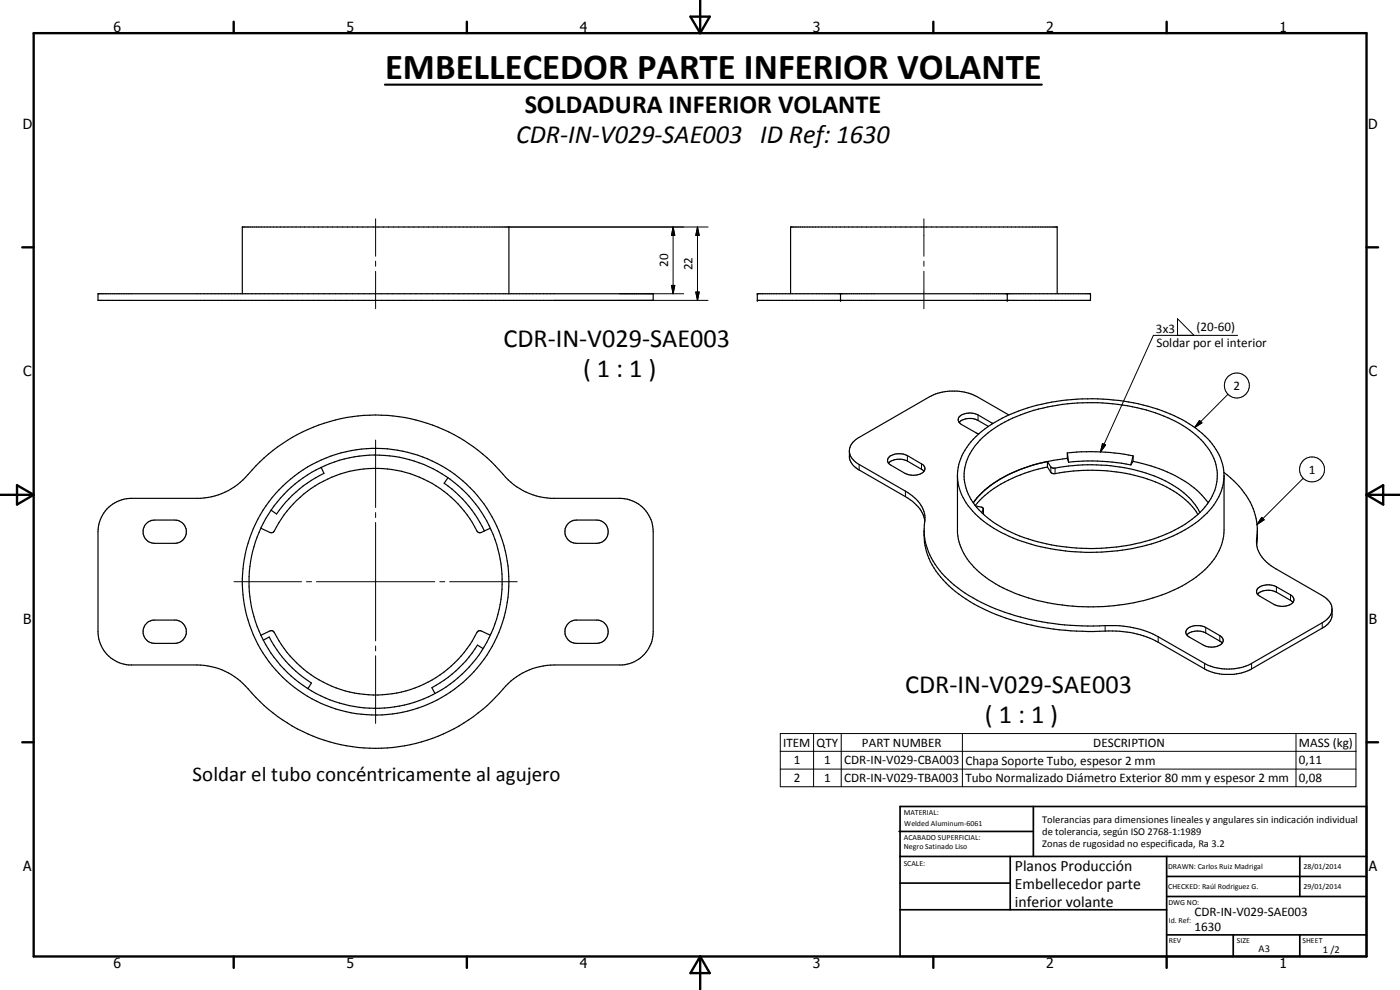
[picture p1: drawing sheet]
<svg xmlns="http://www.w3.org/2000/svg" width="420mm" height="297mm" viewBox="0 0 420 297" stroke-linecap="round" stroke-linejoin="round" font-family="sans-serif">
<g fill="none" stroke="#000" stroke-width=".35">
<path d="M29.4 88.1h166.6v2h-166.6zM72.7 88.1v-20h80v20M227.3 88.1h100v2h-100zM237.3 88.1v-20h80v20M252.3 88.1v2M302.3 88.1v2M254.9 135.5a5 5 0 0 0 2.9 3.9l13.9 8a9.8 9.8 0 0 1 5.9 8.5 19.8 19.8 0 0 0 6 17.1 50.9 50.9 0 0 0 24.2 12.5 80.9 80.9 0 0 0 23.9 2.2 29.5 29.5 0 0 1 15.9 3.4l13.9 8a15.5 15.5 0 0 0 14.1 0l21.2-12.2a5 5 0 0 0 2.9-3.9M266.6 137.4a5 5 0 0 1 5.7-.7l4.3 2.5a1.56 1.56 0 0 1 1 1.6 1.56 1.56 0 0 1-1.3 1.4 5.6 5.6 0 0 1-4.7-.2l-4.2-2.4a1.51 1.51 0 0 1-.8-2.2zM266.6 139a5 5 0 0 1 5.7-.7l5 3.1M287.9 126.7a5 5 0 0 1 5.6-.5l3.1 1.7M294.8 131.3a44.5 44.5 0 0 1 24-10 57.4 57.4 0 0 1 36.2 6.4 21 21 0 0 1 9.9 11.6 14.3 14.3 0 0 1-3.9 13.6 40.1 40.1 0 0 1-21.5 10.5 60.3 60.3 0 0 1-38.2-4.8 22.2 22.2 0 0 1-11.4-12.1 14.8 14.8 0 0 1 4.9-15.2zM298 127l-4.5-2.5a4.7 4.7 0 0 0-5.8 .9v1l.6 .8 5.4 3"/>
<path d="M302.8 124.5l-9.6-5.5a15.7 15.7 0 0 0-10.4-1.4l-2 .6-1.8 .8-21.2 12.2a5.1 5.1 0 0 0-2.9 3.9v2.2a5.3 5.3 0 0 0 2.9 3.7l13.9 8a10.2 10.2 0 0 1 5.9 7.3M314.4 138.5l1.2 1.8a2.67 2.67 0 0 0 2.4-.1 54.2 54.2 0 0 1 32.7 4.6 21.5 21.5 0 0 1 9.4 9M314.4 138.5v1.6M314.4 138.5l-4.2 1-5.2 1.9M320.3 137.5a48.6 48.6 0 0 0-23.2 8.3l-1.6 1.3M320.3 135.9l.4 2.8M320.3 135.9v1.6M320.3 137.5l.4 1.2M320.3 135.9a66.5 66.5 0 0 1 19.8 .9M320.7 138.7a61.3 61.3 0 0 1 18.7 .8M340.1 138.4a39.3 39.3 0 0 1 20.6 10.2l1.9 2.3M340.1 136.8l-.7 2.7"/>
<path d="M340.1 138.4l-.7 1.1M340.1 136.8v1.6M32.6 152.2a10.3 10.3 0 0 1 6.8-2.7h20.8a20.2 20.2 0 0 0 13.5-6.3 50.3 50.3 0 0 1 44.2-18.4 51 51 0 0 1 34.6 19.2 20.1 20.1 0 0 0 12.8 5.5h20.7a10 10 0 0 1 10 10v30a10 10 0 0 1-9.2 10h-20.5a20.6 20.6 0 0 0-16.4 8.5 50.1 50.1 0 0 1-76.2-2.1 19.8 19.8 0 0 0-14.6-6.4h-20.4a10 10 0 0 1-9.3-10v-30a10.3 10.3 0 0 1 3.2-7.3zM43.6 157.4l.7-.6 1.2-.7 6.9-.1a3.5 3.5 0 0 1 3.5 3.5 3.5 3.5 0 0 1-3.5 3.5h-6a3.5 3.5 0 0 1-3.1-1.9 3.5 3.5 0 0 1 .3-3.7zM78.3 158.5l2.7 1.3 1.1-.2a34.2 34.2 0 0 1 30.6-19.1 34.2 34.2 0 0 1 30.7 19.1l.6 .3 1.4-.6M81.4 153.1a37.9 37.9 0 0 0-2.4 39M81.4 153.1a38 38 0 0 1 57.6-6 38 38 0 0 1-3.5 57.8 38 38 0 0 1-56.5-12.8M96.4 140.2l.8 1.8a36.2 36.2 0 0 0-14.2 12.2l-1.6-1.1M134.4 143.3l-1.1 1.7a36.3 36.3 0 0 1 12.1 14.3M147.1 158.5l-1.7 .8M170.5 157.1l1.6-1 6.9-.1a3.5 3.5 0 0 1 3.5 3.5 3.5 3.5 0 0 1-3.5 3.5h-6a3.5 3.5 0 0 1-3.2-2.1 3.5 3.5 0 0 1 .7-3.8zM277.3 159a20.8 20.8 0 0 0 7.5 16.8 52.8 52.8 0 0 0 24.9 11.8 86.7 86.7 0 0 0 24.2 1.7 28.1 28.1 0 0 1 13.7 3.4l13.9 8a13.6 13.6 0 0 0 5.9 1.7 15.6 15.6 0 0 0 7.1-1.1l22.3-12.8a4.8 4.8 0 0 0 3-4.1l-.1-1.9a4.8 4.8 0 0 0-2.9-3.8l-13.9-8a9.4 9.4 0 0 1-5.8-9.2l.2-1.9"/>
<path d="M292.8 151.8l1.9 .4 .4 .3v.4l-.5 .9M294.8 147.7l-2.7 3.2 1.9-2.4M295.1 152.7v1.6M303.8 141.9a32.7 32.7 0 0 0-9.1 5.9M314.4 140.1l1 1.6 .6 .4a61.3 61.3 0 0 1 23.2 .2l3.9 1a29.7 29.7 0 0 1 15.9 10.2l.5 .8M314.4 140.1a40.4 40.4 0 0 0-20.4 10l-1.3 1.6M367.3 141.7a22.7 22.7 0 0 1 10 16.8l-.2 4.9M367.4 142.7v16.3a17 17 0 0 1-6.6 12.7 46.7 46.7 0 0 1-25 9.8 60.3 60.3 0 0 1-37-6.3 22.6 22.6 0 0 1-11-12.6l-.5-2.7v-17.8a19.1 19.1 0 0 1 9.1-14 56 56 0 0 1 33.1-8.4 55 55 0 0 1 28.5 8.2 18.8 18.8 0 0 1 9.4 14.9 18.1 18.1 0 0 1-7.7 13.5 49 49 0 0 1-24.4 9 59.7 59.7 0 0 1-37.1-6.8 22.5 22.5 0 0 1-10.3-11.9l-.6-3.6M377.4 178.3a5 5 0 0 1 5.7-.6l4.2 2.4 .7 .7M377.6 176.4a5.3 5.3 0 0 1 5.5-.3l4.2 2.4a1.58 1.58 0 0 1 1 1.6 1.58 1.58 0 0 1-1.3 1.4 5.5 5.5 0 0 1-4.7-.1l-4.2-2.5a1.48 1.48 0 0 1-.5-2.5zM44.3 186.7l1.7-.6h6.9a3.5 3.5 0 0 1 3 3.7 3.5 3.5 0 0 1-3.5 3.2h-6a3.5 3.5 0 0 1-3.3-2.3 3.5 3.5 0 0 1 1.2-4zM78.3 190.6l2.9-1.4 .9 .2a34.2 34.2 0 0 0 30.6 19.1 34.2 34.2 0 0 0 30.7-19.1l.8-.2 2.9 1.4"/>
<path d="M79 192.1l1.8-1a35.7 35.7 0 0 0 12.7 13.8l-1.1 1.7M145 194.6l-1.7-1.1a36.4 36.4 0 0 1-13.7 12.8l.9 1.8M170.5 187.1l.8-.6 1.3-.4h6.9a3.5 3.5 0 0 1 3 3.7 3.5 3.5 0 0 1-3.5 3.2h-6a3.5 3.5 0 0 1-3.2-2.1 3.5 3.5 0 0 1 .7-3.8zM356.2 190.5a5.1 5.1 0 0 1 5.7-.6l4.9 3.1M356.4 188.7a5.2 5.2 0 0 1 5.5-.4l4.2 2.4a1.55 1.55 0 0 1 1 1.6 1.55 1.55 0 0 1-1.4 1.4 5.1 5.1 0 0 1-4.6-.2l-4.2-2.4a1.5 1.5 0 0 1-.5-2.4z"/>
<circle cx="112.7" cy="174.5" r="40"/>
</g>
<g fill="#000">
<circle cx="227.3" cy="88.1" r=".18"/>
<circle cx="227.3" cy="90.1" r=".18"/>
<circle cx="252.3" cy="88.1" r=".18"/>
<circle cx="252.3" cy="90.1" r=".18"/>
<circle cx="302.3" cy="90.1" r=".18"/>
<circle cx="302.3" cy="88.1" r=".18"/>
</g>
<g fill="none" stroke="#000" stroke-width=".3">
<path d="M112.7 65.7v11.2M112.7 78.4v1.5M152.7 68.1h59.8M202 68.1l.5 2.5h-1zM202 68.1v20M209.3 68.1l.5 2.5h-1zM209.3 68.1v22M277.3 65.7v11.2M277.3 78.4v1.5M112.7 81.4v11.2M166.3 90.1h46.2M186 88.1h19.2"/>
<path d="M201.5 85.6h1l-.5 2.5zM208.8 87.6h1l-.5 2.5zM277.3 81.4v11.2M353.4 100.6v-5l4.9 5M368.5 118.3l-9.9 10M371.4 100.6h-25.3l-15.8 35M112.7 132v20.3M257.8 139.4v1.6M272.3 136.7v1.6M276.6 139.2v1.6M293.5 124.5v1.7M297.8 127v.2"/>
<path d="M330.9 133.1l.9 .4-1.5 2.1zM360 126.2l.7 .7-2.1 1.4zM112.7 153.8v1.5M112.7 156.8v35.5M271.7 147.4v1.6M295.1 152.9v1.3M315.4 140.1v1.6M316.6 140.5v1.6M378.7 155.2l.7 .8-2.1 1.4zM391.1 143.5l-13.8 13.9M70.2 174.5h20.3M92 174.5h1.5"/>
<path d="M95 174.5h35.5M132 174.5h1.5M134.9 174.5h20.3M377.1 161.5v1.7M383.1 176.1v1.6M387.3 178.5v1.6M112.7 193.8v1.5M112.7 196.8v20.2M331.7 187.7v1.7M347.6 191.1v1.6M361.5 199.1v1.6M361.9 188.3v1.6"/>
<path d="M366.1 190.7v1.7M375.6 199.1v1.6M396.8 186.9v1.6M234.2 220.1h172.7v16h-172.7zM234.2 225.4h172.7M234.2 230.8h172.7M244.2 220.1v16M252.5 220.1v16M288.8 220.1v16M388.9 220.1v16"/>
<circle cx="371.2" cy="115.7" r="3.8"/>
<circle cx="393.8" cy="140.8" r="3.8"/>
</g>
<g fill="none" stroke="#000" stroke-width=".71">
<path d="M10.1 9.9h400v277.1h-400zM70.1 6.5v3.4M140.1 6.5v3.4M207.2 5h5.8l-2.9 4.9zM210.1 0v9.9M280.1 6.5v3.4M350.1 6.5v3.4M6.7 74.2h3.4M410.1 74.2h3.5M.1 148.5h10M5.1 145.6l5 2.9-5 2.9zM410.1 148.5h10"/>
<path d="M410.1 148.5l5-2.9v5.8zM6.7 222.7h3.4M410.1 222.7h3.5M70.1 287v3.4M140.1 287v3.4M210.1 287v10M210.1 287l2.9 5h-5.8zM280.1 287v3.4M350.1 287v3.4"/>
</g>
<g fill="none" stroke="#000" stroke-width=".51">
<path d="M269.8 249.5h40.3M270.1 242h140v45h-140zM270.1 257h140M303.2 257v16M310.1 242v15M350.1 257v30M390.1 257v12M270.1 265h33.1M270.1 273h80M350.1 269h60M350.1 263h60M350.1 280.5h60"/>
<path d="M370.1 280.5v6.5M390.1 280.5v6.5"/>
</g>
<path d="M115.5 25.4h197.2" fill="none" stroke="#000" stroke-width=".63"/>
<path d="M202 68.1l.5 2.5h-1zM209.3 68.1l.5 2.5h-1zM201.5 85.6h1l-.5 2.5zM208.8 87.6h1l-.5 2.5zM330.9 133.1l.9 .4-1.5 2.1zM360 126.2l.7 .7-2.1 1.4zM378.7 155.2l.7 .8-2.1 1.4z" fill="#000"/>
<text font-size="11" x="115.6" y="23.8">EMBELLECEDOR PARTE INFERIOR VOLANTE</text>
<g font-size="7.9">
<text x="157.5" y="34">SOLDADURA INFERIOR VOLANTE</text>
<text x="154.9" y="43">CDR-IN-V029-SAE003 ID Ref: 1630</text>
<text x="151.1" y="104.1">CDR-IN-V029-SAE003</text>
<text x="175" y="113.1">( 1 : 1 )</text>
<text x="271.6" y="208">CDR-IN-V029-SAE003</text>
<text x="295.6" y="217">( 1 : 1 )</text>
</g>
<text font-size="6.3" x="57.8" y="234.4">Soldar el tubo concéntricamente al agujero</text>
<g font-size="4.7">
<text x="304.6" y="261.2">Planos Producción</text>
<text x="304.6" y="266.6">Embellecedor parte</text>
<text x="304.6" y="272">inferior volante</text>
</g>
<g font-size="4.2">
<text x="34" y="9.6">6</text>
<text x="104" y="9.6">5</text>
<text x="174" y="9.6">4</text>
<text x="244" y="9.6">3</text>
<text x="314" y="9.6">2</text>
<text x="384" y="9.6">1</text>
<text x="6.8" y="38.7">D</text>
<text x="410.6" y="38.7">D</text>
<text x="7" y="112.9">C</text>
<text x="410.8" y="112.9">C</text>
<text x="7" y="187.1">B</text>
<text x="410.8" y="187.1">B</text>
<text x="7" y="261.4">A</text>
<text x="410.8" y="261.4">A</text>
<text x="34" y="290.4">6</text>
<text x="104" y="290.4">5</text>
<text x="174" y="290.4">4</text>
<text x="244" y="290.4">3</text>
<text x="314" y="290.4">2</text>
<text x="384" y="290.4">1</text>
</g>
<g font-size="3.9">
<text x="200.5" y="80.2" transform="rotate(-90 200.5 80.2)">20</text>
<text x="207.8" y="81.2" transform="rotate(-90 207.8 81.2)">22</text>
<text x="346.9" y="99.9">3x3</text>
<text x="359.1" y="99.2">(20-60)</text>
<text x="347" y="104">Soldar por el interior</text>
<text x="370.2" y="116.9">2</text>
<text x="392.8" y="142.2">1</text>
<text x="235.1" y="224">ITEM</text>
<text x="245.1" y="224">QTY</text>
<text x="258.7" y="224">PART NUMBER</text>
<text x="328.1" y="224">DESCRIPTION</text>
<text x="389.8" y="224.2">MASS (kg)</text>
<text x="238.2" y="229.4">1</text>
<text x="247.3" y="229.4">1</text>
<text x="253.4" y="229.4">CDR-IN-V029-CBA003</text>
<text x="289.7" y="229.4">Chapa Soporte Tubo, espesor 2 mm</text>
<text x="389.8" y="229.4">0,11</text>
<text x="238.2" y="234.7">2</text>
<text x="247.3" y="234.7">1</text>
<text x="253.4" y="234.7">CDR-IN-V029-TBA003</text>
<text x="289.7" y="234.7">Tubo Normalizado Diámetro Exterior 80 mm y espesor 2 mm</text>
<text x="389.8" y="234.7">0,08</text>
<text x="358.5" y="275">CDR-IN-V029-SAE003</text>
<text x="358.5" y="279.4">1630</text>
</g>
<g font-size="3.1">
<text x="312.7" y="246.8">Tolerancias para dimensiones lineales y angulares sin indicación individual</text>
<text x="312.7" y="250.4">de tolerancia, según ISO 2768-1:1989</text>
<text x="312.7" y="254">Zonas de rugosidad no especificada, Ra 3.2</text>
<text x="377.7" y="285.6">A3</text>
<text x="397" y="285.9">1 /2</text>
</g>
<g font-size="2.4">
<text x="271.2" y="244.4">MATERIAL:</text>
<text x="271.3" y="252">ACABADO SUPERFICIAL:</text>
<text x="271.4" y="247.9">Welded Aluminum-6061</text>
<text x="271.3" y="254.6">Negro Satinado Liso</text>
<text x="271.2" y="259.7">SCALE:</text>
<text x="350.6" y="260.8">DRAWN: Carlos Ruiz Madrigal</text>
<text x="391.2" y="260.6">28/01/2014</text>
<text x="350.6" y="266.9">CHECKED: Raúl Rodriguez G.</text>
<text x="391.2" y="266.7">29/01/2014</text>
<text x="350.6" y="271.4">DWG NO:</text>
<text x="350.8" y="276.9">Id. Ref:</text>
<text x="350.8" y="282.8">REV</text>
<text x="371.2" y="282.9">SIZE</text>
<text x="390.9" y="282.9">SHEET</text>
</g>
</svg>
